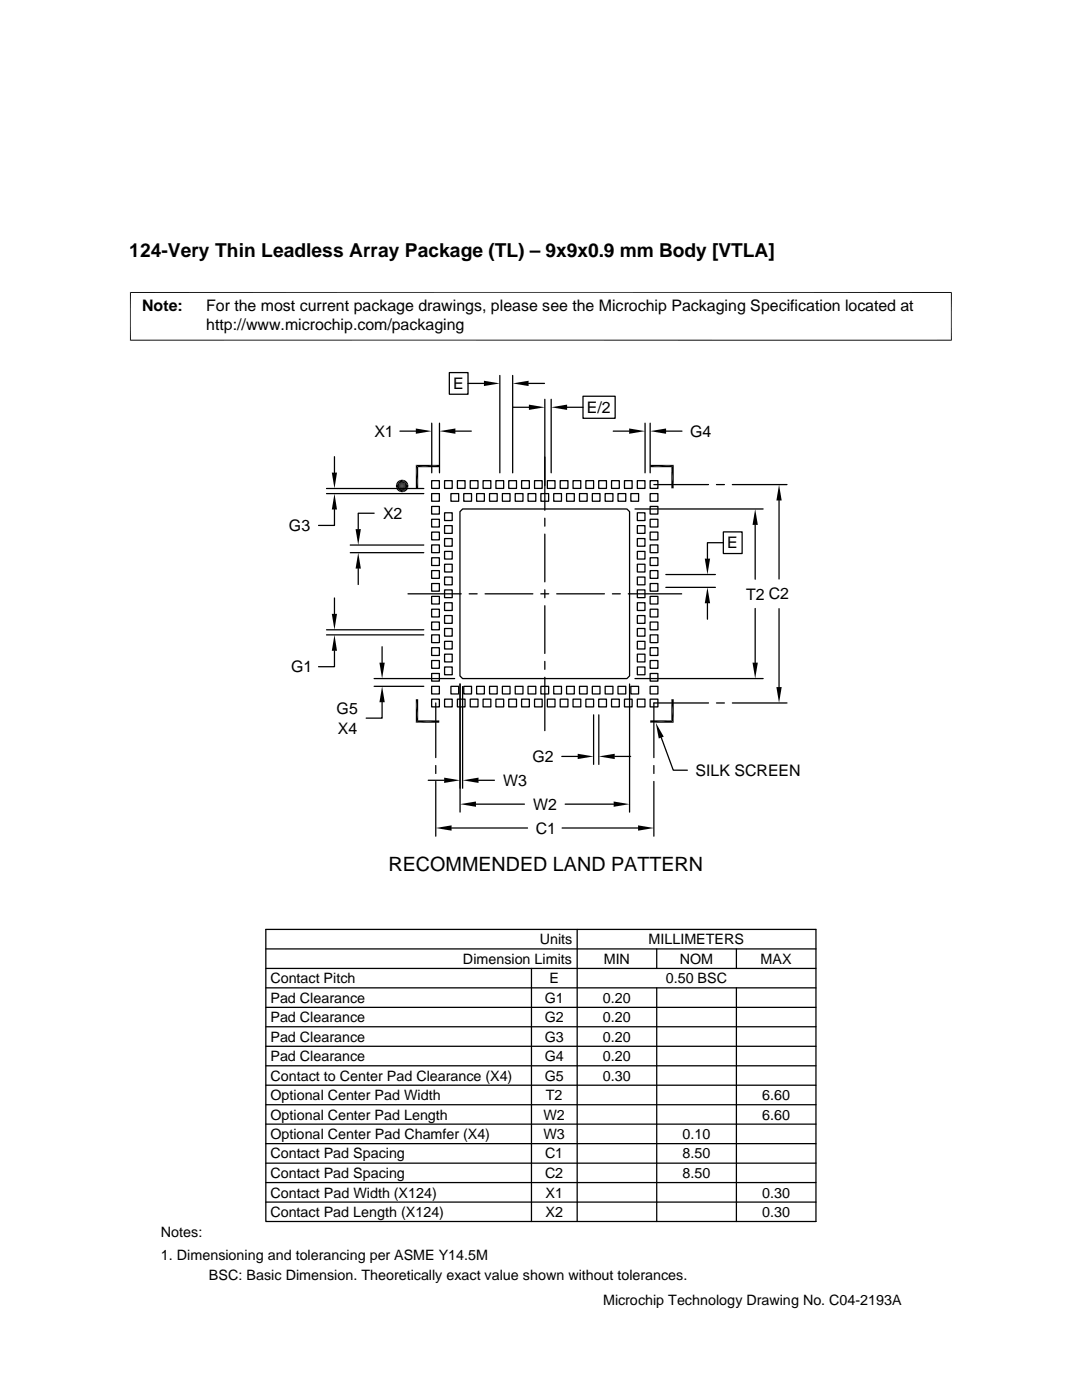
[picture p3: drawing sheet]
<svg xmlns="http://www.w3.org/2000/svg" width="216mm" height="279mm" viewBox="0 0 216 279" stroke-linecap="round" stroke-linejoin="round" font-family="sans-serif">
<g fill="#000">
<path d="M96.6 76l3.1 .5-3.1 .5zM102.3 76.5l3.2-.5v1zM66.2 94.3h1l-.5 3.2zM79 97h1.2l-1.2 .3zM79 96.7l1.2 .3h-1.2zM79 97.3l1.2-.3-1 .6zM79.2 96.4l1 .6-1.2-.3zM79.2 97.6l1-.6-.8 .9zM79.4 96.1l.8 .9-1-.6zM80.2 97l-.6 1.1-.2-.2zM79.4 96.1l.2-.2 .6 1.1zM80.2 97l-.3 1.2-.3-.1z"/>
<path d="M79.6 95.9l.3-.1 .3 1.2zM80.2 97v1.2h-.3zM79.9 95.8l.3-.1v1.3zM80.2 97l.4 1.2h-.4zM80.2 95.7l.4 .1-.4 1.2zM80.2 97l.7 1.1-.3 .1zM80.6 95.8l.3 .1-.7 1.1zM80.2 97l.9 .9-.2 .2zM80.9 95.9l.2 .2-.9 .9zM80.2 97l1.1 .6-.2 .3zM81.1 96.1l.2 .3-1.1 .6zM80.2 97l1.2 .3-.1 .3z"/>
<path d="M80.2 97l1.1-.6 .1 .3zM80.2 97h1.3l-.1 .3zM80.2 97l1.2-.3 .1 .3zM83 92.8l.4 4.7h-.4zM83 92.8h4.7l-4.3 .4zM83 85.5l3.1 .5-3.1 .6zM83 92.8l.4 .4v4.3zM83.4 93.2l4.3-.4v.4zM87.7 86l3.2-.5v1.1zM105.5 80.8l3.2 .5-3.2 .5zM110 81.3l3.2-.5v1zM125.5 85.5l3.2 .5-3.2 .6z"/>
<path d="M129.8 92.8h4.6l-4.6 .4zM129.8 93.2l4.6-.4-.4 .4zM129.7 86l3.2-.5v1.1zM134 93.2l.4 4.3h-.4zM134.4 92.8v4.7l-.4-4.3zM155.4 96.7l.6 3.2h-1.1zM66.7 98.5l.5 3.2h-1zM71.5 110.3l.5 3.2h-1zM71 105.6h1l-.5 3.2zM140.6 111.5h1.1l-.5 3.2zM150.7 101.6l.5 3.2h-1zM66.2 122.5h1l-.5 3.2z"/>
<path d="M66.7 126.7l.5 3.2h-1zM75.7 132.2h1.1l-.6 3.2zM134 139.6l.4 4.6-.4-.4zM134 139.6h.4v4.6zM141.2 117.2l.5 3.2h-1.1zM150.2 132.2h1l-.5 3.2zM154.9 137.1h1.1l-.6 3.2zM76.2 137l.6 3.1h-1.1zM83 139.6l.4 4.2-.4 .4zM83 139.6h.4v4.2zM83 144.2l4.7-.4v.4zM83 144.2l.4-.4h4.3z"/>
<path d="M88.6 155.2l3.2 .5-3.2 .6zM91.8 160.5l3.2-.5v1zM92.3 155.7l3.2-.5v1.1zM115.3 150.4l3.1 .6-3.1 .5zM122.4 160l3.2 .5-3.2 .5zM119.5 151l3.2-.6v1.1zM130.9 144.2l1.5 2.8-1 .4zM129.8 143.8h4.2l-4.2 .4zM129.8 144.2l4.2-.4 .4 .4zM86.9 165.2l3.2-.5v1.1zM127.3 164.7l3.2 .5-3.2 .6z"/>
</g>
<g fill="none" stroke="#000" stroke-width=".25">
<path d="M89.7 74.4h3.7v4.3h-3.7zM93.4 76.5h3.2M99.7 74.9v19.5M102.3 74.9v19.5M105.5 76.5h3.1M108.7 79.7v22.1M110 79.7v14.7M116.3 79.1h6.4v4.4h-6.4zM65.2 97.5h19.4M65.2 98.5h19.4M66.7 91.1v3.2M79.8 86h3.2"/>
<path d="M86.1 98.5h1.6v1.5h-1.6zM86.1 95.9h1.6v1.6h-1.6zM86.1 84.5v9.9M87.7 84.5v9.9M88.7 95.9h1.5v1.6h-1.5zM90 98.5h1.5v1.5h-1.5zM90.9 86h3.1M91.3 95.9h1.5v1.6h-1.5zM92.5 98.5h1.6v1.5h-1.6zM93.8 95.9h1.6v1.6h-1.6zM95.1 98.5h1.5v1.5h-1.5zM96.4 95.9h1.5v1.6h-1.5z"/>
<path d="M97.7 98.5h1.5v1.5h-1.5zM99 95.9h1.5v1.6h-1.5zM100.2 98.5h1.6v1.5h-1.6zM101.5 95.9h1.6v1.6h-1.6zM102.4 81.3h3.1M102.8 98.5h1.6v1.5h-1.6zM104.1 95.9h1.5v1.6h-1.5zM105.4 98.5h1.5v1.5h-1.5zM106.7 95.9h1.5v1.6h-1.5zM107.9 98.5h1.6v1.5h-1.6zM109.2 95.9h1.5v1.6h-1.5zM110.5 98.5h1.5v1.5h-1.5z"/>
<path d="M111.8 95.9h1.5v1.6h-1.5zM113.1 98.5h1.5v1.5h-1.5zM113.2 81.3h3.1M114.3 95.9h1.6v1.6h-1.6zM115.6 98.5h1.6v1.5h-1.6zM116.9 95.9h1.5v1.6h-1.5zM118.2 98.5h1.5v1.5h-1.5zM119.5 95.9h1.5v1.6h-1.5zM120.8 98.5h1.5v1.5h-1.5zM122 95.9h1.6v1.6h-1.6zM122.4 86h3.1M123.3 98.5h1.6v1.5h-1.6z"/>
<path d="M124.6 95.9h1.5v1.6h-1.5zM125.9 98.5h1.5v1.5h-1.5zM127.2 95.9h1.5v1.6h-1.5zM128.7 84.5v9.9M129.7 84.5v9.9M129.7 95.9h1.6v1.6h-1.6zM129.7 98.5h1.6v1.5h-1.6zM130.5 96.7h10.9M132.9 86h3.2M143 96.7h1.5M146.1 96.7h10.9M155.4 99.9v15.6"/>
<path d="M66.7 101.7v3.2h-3.1M66.7 119.3v3.2M69.9 110.3h14.7M69.9 108.8h14.7M71.5 113.5v3.1M74.7 102.4h-3.2v3.2M81.4 118.5h10.6M86.1 119h1.6v1.5h-1.6zM86.1 116.5h1.6v1.5h-1.6zM86.1 113.9h1.6v1.5h-1.6zM86.1 111.3h1.6v1.6h-1.6zM86.1 108.8h1.6v1.5h-1.6z"/>
<path d="M86.1 106.2h1.6v1.5h-1.6zM86.1 103.6h1.6v1.6h-1.6zM86.1 101.1h1.6v1.5h-1.6zM88.7 117.7h1.5v1.6h-1.5zM88.7 115.2h1.5v1.5h-1.5zM88.7 112.6h1.5v1.6h-1.5zM88.7 110h1.5v1.6h-1.5zM88.7 107.5h1.5v1.5h-1.5zM88.7 104.9h1.5v1.5h-1.5zM88.7 102.3h1.5v1.6h-1.5zM91.8 102.1l.5-.5h32.8l.5 .5v32.8l-.5 .5h-32.8l-.5-.5zM93.6 118.5h1.6"/>
<path d="M96.8 118.5h9.5M107.9 118.5h1.6M108.7 103.4v1.6M108.7 106.6v9.5M108.7 117.7v1.6M111.1 118.5h9.5M122.2 118.5h1.6M125.4 118.5h10.6M126.7 101.6h25.6M127.2 102.3h1.5v1.6h-1.5zM127.2 104.9h1.5v1.5h-1.5zM127.2 107.5h1.5v1.5h-1.5z"/>
<path d="M127.2 110h1.5v1.6h-1.5zM127.2 112.6h1.5v1.6h-1.5zM127.2 115.2h1.5v1.5h-1.5zM127.2 117.7h1.5v1.6h-1.5zM129.7 101.1h1.6v1.5h-1.6zM129.7 103.6h1.6v1.6h-1.6zM129.7 106.2h1.6v1.5h-1.6zM129.7 108.8h1.6v1.5h-1.6zM129.7 111.3h1.6v1.6h-1.6zM129.7 113.9h1.6v1.5h-1.6zM129.7 116.5h1.6v1.5h-1.6zM129.7 119h1.6v1.5h-1.6z"/>
<path d="M132.9 117.2h9.8M132.9 114.7h9.8M144.3 108.3h-3.1v3.2M144.3 106.2h3.8v4.3h-3.8zM150.7 104.8v10.8M65.2 125.7h19.4M65.2 126.7h19.4M66.7 129.9v3.2h-3.1M74.7 135.4h16M74.7 137h9.9M76.2 129.1v3.1M86.1 137h1.6v1.5h-1.6z"/>
<path d="M86.1 134.4h1.6v1.5h-1.6zM86.1 131.8h1.6v1.6h-1.6zM86.1 129.3h1.6v1.5h-1.6zM86.1 126.7h1.6v1.5h-1.6zM86.1 124.1h1.6v1.6h-1.6zM86.1 121.6h1.6v1.5h-1.6zM86.1 139.5h1.6v1.6h-1.6zM88.7 133.1h1.5v1.6h-1.5zM88.7 130.6h1.5v1.5h-1.5zM88.7 128h1.5v1.5h-1.5zM88.7 122.9h1.5v1.5h-1.5zM88.7 125.4h1.5v1.6h-1.5z"/>
<path d="M88.7 120.3h1.5v1.5h-1.5zM88.7 139.5h1.5v1.6h-1.5zM90 137h1.5v1.5h-1.5zM91.3 139.5h1.5v1.6h-1.5zM91.8 136.5v25.6M92.3 137v20.3M92.5 137h1.6v1.5h-1.6zM93.8 139.5h1.6v1.6h-1.6zM95.1 137h1.5v1.5h-1.5zM96.4 139.5h1.5v1.6h-1.5zM97.7 137h1.5v1.5h-1.5zM99 139.5h1.5v1.6h-1.5z"/>
<path d="M100.2 137h1.6v1.5h-1.6zM101.5 139.5h1.6v1.6h-1.6zM102.8 137h1.6v1.5h-1.6zM104.1 139.5h1.5v1.6h-1.5zM105.4 137h1.5v1.5h-1.5zM106.7 139.5h1.5v1.6h-1.5zM107.9 137h1.6v1.5h-1.6zM108.7 120.9v9.5M108.7 132v1.6M108.7 135.2v10.6M109.2 139.5h1.5v1.6h-1.5zM110.5 137h1.5v1.5h-1.5z"/>
<path d="M111.8 139.5h1.5v1.6h-1.5zM113.1 137h1.5v1.5h-1.5zM114.3 139.5h1.6v1.6h-1.6zM115.6 137h1.6v1.5h-1.6zM116.9 139.5h1.5v1.6h-1.5zM118.2 137h1.5v1.5h-1.5zM119.5 139.5h1.5v1.6h-1.5zM120.8 137h1.5v1.5h-1.5zM122 139.5h1.6v1.6h-1.6zM123.3 137h1.6v1.5h-1.6zM124.6 139.5h1.5v1.6h-1.5zM125.6 136.5v25.6"/>
<path d="M125.9 137h1.5v1.5h-1.5zM126.7 135.4h25.6M127.2 139.5h1.5v1.6h-1.5zM127.2 133.1h1.5v1.6h-1.5zM127.2 130.6h1.5v1.5h-1.5zM127.2 128h1.5v1.5h-1.5zM127.2 125.4h1.5v1.6h-1.5zM127.2 122.9h1.5v1.5h-1.5zM127.2 120.3h1.5v1.5h-1.5zM129.7 139.5h1.6v1.6h-1.6zM129.7 137h1.6v1.5h-1.6zM129.7 134.4h1.6v1.5h-1.6z"/>
<path d="M129.7 131.8h1.6v1.6h-1.6zM129.7 129.3h1.6v1.5h-1.6zM129.7 126.7h1.6v1.5h-1.6zM129.7 124.1h1.6v1.6h-1.6zM129.7 121.6h1.6v1.5h-1.6zM141.2 120.4v3.2M150.7 121.4v10.8M155.4 121.5v15.6M76.2 140.1v3.2h-3.1M85.4 155.7h3.2M87 140.3v10.9M87 152.8v1.6"/>
<path d="M87 156v10.9M95.5 155.7h3.2M112.1 151h3.2M118.4 142.7v9.8M119.5 142.7v9.8M122.7 151h3.1M130.5 152.8v1.6M130.5 156v10.9M132 147.2l2.3 6.5h2.9M141.4 140.3h-10.9v10.9M143 140.3h1.5M146.1 140.3h10.9"/>
<path d="M90.1 165.2h15.2M95 160.5h9.6M112.2 165.2h15.1M112.8 160.5h9.6M53 185.5h109.8v58.3h-109.8zM53 189.4h109.8M53 193.3h109.8M53 197.1h109.8M106 193.3v50.5M115.2 185.5v58.3M131 189.4v3.9M131 197.1v46.7"/>
<path d="M146.9 189.4v3.9M146.9 197.1v46.7M53 216.6h109.8M53 212.7h109.8M53 208.8h109.8M53 204.9h109.8M53 201h109.8M53 236h109.8M53 232.1h109.8M53 239.9h109.8M53 224.3h109.8M53 220.5h109.8"/>
<path d="M53 228.2h109.8"/>
</g>
<path d="M26 58.3v9.7M189.8 58.3v9.7M189.9 58.4h-164M25.9 67.9h164" fill="none" stroke="#000" stroke-width=".2"/>
<text font-size="3.9" x="77.5" y="173.8">RECOMMENDED LAND PATTERN</text>
<text font-size="3.8" x="25.8" y="51.4">124-Very Thin Leadless Array Package (TL) – 9x9x0.9 mm Body [VTLA]</text>
<g font-size="3.2">
<text x="28.4" y="62.1">Note:</text>
<text x="41.1" y="62.1">For the most current package drawings, please see the Microchip Packaging Specification located at</text>
<text x="41.1" y="65.8">http://www.microchip.com/packaging</text>
<text x="90.4" y="77.7">E</text>
<text x="117.1" y="82.4">E/2</text>
<text x="74.7" y="87.2">X1</text>
<text x="137.7" y="87.2">G4</text>
<text x="57.7" y="106">G3</text>
<text x="76.4" y="103.6">X2</text>
<text x="145.1" y="109.5">E</text>
<text x="148.9" y="119.7">T2 C2</text>
<text x="58.1" y="134.2">G1</text>
<text x="67.2" y="142.6">G5</text>
<text x="67.4" y="146.4">X4</text>
<text x="106.2" y="152.1">G2</text>
<text x="138.8" y="154.9">SILK SCREEN</text>
<text x="100.4" y="156.8">W3</text>
<text x="106.4" y="161.6">W2</text>
<text x="106.9" y="166.4">C1</text>
</g>
<g font-size="2.9">
<text x="107.7" y="188.5">Units</text>
<text x="129.4" y="188.5">MILLIMETERS</text>
<text x="54" y="196.2">Contact Pitch</text>
<text x="92.4" y="192.3">Dimension Limits</text>
<text x="109.6" y="196.2">E</text>
<text x="120.5" y="192.3">MIN</text>
<text x="132.8" y="196.2">0.50 BSC</text>
<text x="135.6" y="192.3">NOM</text>
<text x="151.8" y="192.3">MAX</text>
<text x="54" y="200.1">Pad Clearance</text>
<text x="108.7" y="200.1">G1</text>
<text x="120.3" y="200.1">0.20</text>
<text x="54" y="207.9">Pad Clearance</text>
<text x="54" y="204">Pad Clearance</text>
<text x="108.7" y="207.9">G3</text>
<text x="108.7" y="204">G2</text>
<text x="120.3" y="207.9">0.20</text>
<text x="120.3" y="204">0.20</text>
<text x="54" y="215.7">Contact to Center Pad Clearance (X4)</text>
<text x="54" y="211.8">Pad Clearance</text>
<text x="108.7" y="215.7">G5</text>
<text x="108.7" y="211.8">G4</text>
<text x="120.3" y="215.7">0.30</text>
<text x="120.3" y="211.8">0.20</text>
<text x="54" y="219.6">Optional Center Pad Width</text>
<text x="108.9" y="219.6">T2</text>
<text x="152.1" y="219.6">6.60</text>
<text x="54" y="223.4">Optional Center Pad Length</text>
<text x="54" y="227.3">Optional Center Pad Chamfer (X4)</text>
<text x="108.4" y="227.3">W3</text>
<text x="108.4" y="223.4">W2</text>
<text x="136.2" y="227.3">0.10</text>
<text x="152.1" y="223.4">6.60</text>
<text x="54" y="231.2">Contact Pad Spacing</text>
<text x="108.8" y="231.2">C1</text>
<text x="136.2" y="231.2">8.50</text>
<text x="54" y="239">Contact Pad Width (X124)</text>
<text x="54" y="235.1">Contact Pad Spacing</text>
<text x="108.8" y="235.1">C2</text>
<text x="108.8" y="239">X1</text>
<text x="136.2" y="235.1">8.50</text>
<text x="152.1" y="239">0.30</text>
<text x="54" y="242.9">Contact Pad Length (X124)</text>
<text x="108.8" y="242.9">X2</text>
<text x="152.1" y="242.9">0.30</text>
<text x="32.1" y="246.8">Notes:</text>
<text x="32.1" y="251.4">1. Dimensioning and tolerancing per ASME Y14.5M</text>
<text x="41.7" y="255.5">BSC: Basic Dimension. Theoretically exact value shown without tolerances.</text>
<text x="120.4" y="260.5">Microchip Technology Drawing No. C04-2193A</text>
</g>
</svg>
